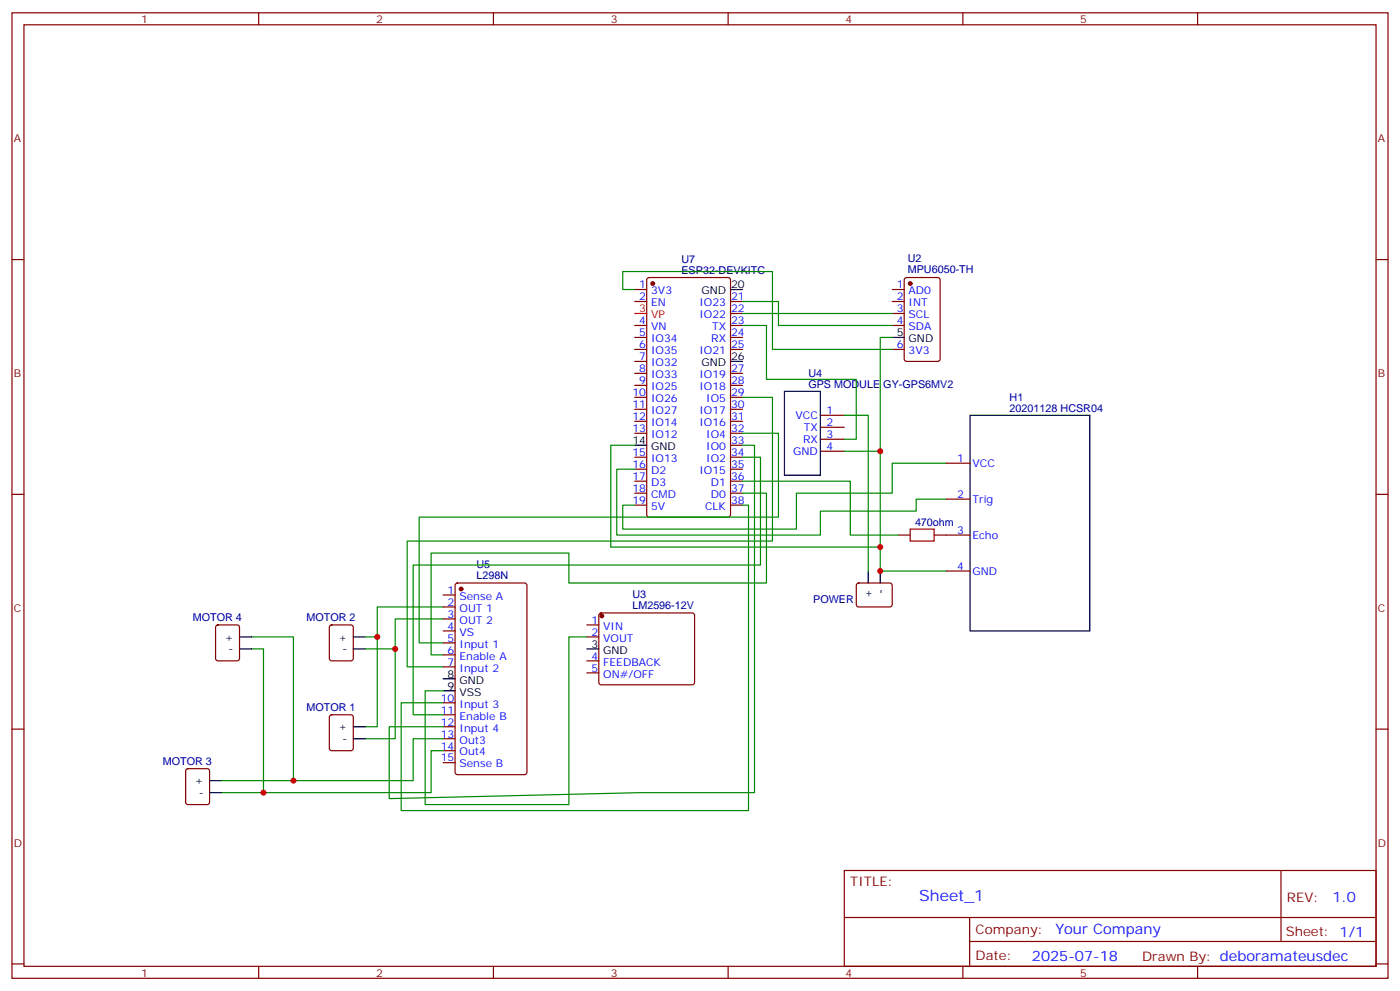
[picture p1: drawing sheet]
<svg xmlns="http://www.w3.org/2000/svg" width="412mm" height="292mm" viewBox="0 0 412 292" stroke-linecap="round" stroke-linejoin="round" font-family="sans-serif">
<g fill="none" stroke="#870000" stroke-width=".35">
<path d="M3.5 3.8h405.4v284.3h-405.4zM7.1 7.3h398.2v277.3h-398.2zM76.2 3.8v3.5M145.3 3.8v3.5M214.5 3.8v3.5M283.6 3.8v3.5M352.8 3.8v3.5M3.5 76.4h3.6M405.3 76.4h3.6M187 85.3h3.5M187 88.8h3.5M187 95.8h3.5"/>
<path d="M187 99.4h3.5M190.7 81.9l.5-.2h23.3l.6 .5 .1 69.4-.5 .6-23.5 .1-.6-.5-.1-69.4zM215.2 88.8h3.5M215.2 92.3h3.5M215.2 95.8h3.5M215.2 99.4h3.5M262.8 85.3h3.5M262.8 88.8h3.5M262.8 92.3h3.5M262.8 95.8h3.5M266.6 81.9l.5-.2h9.1l.7 .5v23.5l-.4 .7h-9.4l-.7-.4-.1-23.6zM187 102.9h3.5"/>
<path d="M187 106.4h3.5M187 110h3.5M187 113.5h3.5M187 117h3.5M215.2 102.9h3.5M215.2 110h3.5M215.2 113.5h3.5M215.2 117h3.5M262.8 102.9h3.5M187 120.5h3.5M187 124.1h3.5M187 127.6h3.5"/>
<path d="M187 134.7h3.5M187 138.2h3.5M215.2 120.5h3.5M215.2 124.1h3.5M215.2 127.6h3.5M215.2 134.7h3.5M215.2 138.2h3.5M215.2 131.1h3.5M241.7 122.3h7M241.7 125.8h7M241.7 129.4h7M241.7 132.9h7"/>
<path d="M278.7 136.4h7.1M3.5 145.6h3.6M187 141.7h3.5M187 145.2h3.5M187 148.8h3.5M215.2 141.7h3.5M215.2 145.2h3.5M215.2 148.8h3.5M264.6 157.6h3.5M275.2 157.6h10.6M278.7 147h7.1M405.3 145.6h3.6"/>
<path d="M130.5 175.2h3.6M130.5 178.8h3.6M134.3 171.9l.5-.2h19.7l.7 .4v55.3l-.4 .7h-20l-.7-.4v-55.3zM252.5 171.9l.4-.2 9.5 .1 .4 .6v5.9l-.7 .5-9.4-.1-.5-.7v-5.6zM278.7 168.2h7.1M63.7 184.3l.5-.3h5.6l.7 .5 .1 9.4-.5 .7h-5.9l-.6-.4-.1-9.5zM97.2 184.3l.5-.3h5.7l.6 .5 .1 9.4-.5 .7h-5.9l-.6-.4-.1-9.5zM130.5 182.3h3.6M130.5 185.8h3.6M130.5 189.3h3.6M130.5 192.9h3.6M130.5 196.4h3.6"/>
<path d="M172.9 184h3.5M172.9 187.6h3.5M172.9 194.6h3.5M172.9 198.2h3.5M176.6 180.7l.5-.2h26.8l.5 .2 .2 .5-.1 20.1-.6 .4-27.1-.1-.4-.6v-19.8zM3.5 214.7h3.6M97.2 210.7l.5-.2h5.7l.6 .4 .1 9.5-.5 .6-5.9 .1-.6-.5-.1-9.4zM130.5 207h3.6M130.5 210.5h3.6M130.5 214h3.6M130.5 217.6h3.6M405.3 214.7h3.6"/>
<path d="M54.9 226.6l.5-.2h5.6l.7 .4v9.5l-.4 .6-5.9 .1-.7-.5v-9.4zM130.5 221.1h3.6M130.5 224.6h3.6M248.7 256.4h156.6v28.2h-156.6zM377.3 256.4v20.9M248.7 270.2h156.5M285.6 277.3h119.6M285.6 270.2v14.1M3.5 283.9h3.6M76.2 284.6v3.5M145.3 284.6v3.5M214.5 284.6v3.5"/>
<path d="M283.6 284.6v3.5M352.8 284.6v3.5M405.3 283.9h3.6"/>
</g>
<g fill="#870000" stroke="#870000" stroke-width=".35">
<circle cx="268.1" cy="83.5" r=".53"/>
<circle cx="177.3" cy="181.4" r=".53"/>
<circle cx="135.8" cy="173.5" r=".53"/>
<circle cx="192.3" cy="83.5" r=".53"/>
</g>
<g fill="none" stroke="#000" stroke-width=".35">
<path d="M215.2 85.3h3.5M262.8 99.4h3.5M215.2 106.4h3.5M231.1 115.3h10.6v24.6h-10.6zM187 131.1h3.5M285.8 122.3h35.2v63.5h-35.2zM255.8 168.2v3.5M259.3 168.2v3.5M70.6 191.1h3.5M70.6 187.6h3.5M104.1 191.1h3.5M104.1 187.6h3.5"/>
<path d="M130.5 199.9h3.6M172.9 191.1h3.5M104.1 214h3.5M104.1 217.6h3.5M130.5 203.4h3.6M61.7 229.9h3.6M61.7 233.4h3.6"/>
</g>
<g fill="none" stroke="#008700" stroke-width=".35">
<path d="M187 85.3h-3.6v-5.3h44.1v22.9h35.3M218.7 88.8h10.6v7h33.5M218.7 95.8h7.1v15.9h26.4v17.7h-3.5M218.7 92.3h44.1M262.8 99.4h-3.5v33.5M218.7 117h8.8v42.3h-107.6v37.1h10.6M187 131.1h-7.1v30h79.4M187 138.2h-5.3v19.4h60v-7.1h28.2v-3.5h8.8M218.7 134.7h5.3v31.7h-102.3v44.1h8.8M218.7 127.6h10.6v24.7h-105.8v37h7M218.7 131.1h3.5v102.3h-33.5l-74 1.8v-21.2h15.8M248.7 132.9h10.6v35.3h19.4"/>
<path d="M248.7 122.3h7.1v45.9M278.7 136.4h-15.9v8.8h-28.2v10.6h-51.2v-7h3.6M218.7 141.7h31.8v15.9h14.1M218.7 145.2h7.1v26.5h-58.2v-8.8h-40.6v30h3.5M218.7 148.8h1.8v89.9h-102.3v-31.7h12.3M130.5 178.8h-19.4v8.8h-3.5M74.1 187.6h12.3v42.3h35.3v-12.3h8.8M74.1 191.1h3.5v42.3M111.1 187.6v26.4h-3.5M116.4 191.1v26.5h-8.8M130.5 182.3h-14.1v8.8h-8.8M172.9 187.6h-5.3v49.4h-42.4v-33.6h5.3"/>
<path d="M65.3 229.9h21.1M130.5 221.1h-3.5v12.3h-61.7"/>
</g>
<path d="M187 92.3h3.5" fill="none" stroke="#f00" stroke-width=".35"/>
<path d="M268.1 155.8h7.1v3.5h-7.1z" fill="none" stroke="#a10000" stroke-width=".35"/>
<g fill="#c00">
<circle cx="111.1" cy="187.6" r=".88"/>
<circle cx="77.6" cy="233.4" r=".88"/>
<circle cx="116.4" cy="191.1" r=".88"/>
<circle cx="259.3" cy="168.2" r=".88"/>
<circle cx="259.3" cy="132.9" r=".88"/>
<circle cx="259.3" cy="161.1" r=".88"/>
<circle cx="86.4" cy="229.9" r=".88"/>
</g>
<text font-size="4.6" fill="#00f" x="270.8" y="265.4">Sheet_1</text>
<g font-size="4.2" fill="#00f">
<text x="392.5" y="265.6">1.0</text>
<text x="310.9" y="275.2">Your Company</text>
<text x="304" y="283">2025-07-18</text>
</g>
<g font-size="3.9" fill="#800">
<text x="250.5" y="260.9">TITLE:</text>
<text x="379.1" y="265.6">REV:</text>
<text x="287.4" y="275.1">Company:</text>
<text x="378.7" y="275.8">Sheet: 1/1</text>
<text x="287.4" y="282.8">Date:</text>
<text x="336.4" y="282.9">Drawn By: deboramateusdec</text>
</g>
<g font-size="3.2" fill="#800">
<text x="41.6" y="6.8">1</text>
<text x="110.8" y="6.8">2</text>
<text x="179.9" y="6.8">3</text>
<text x="249.1" y="6.8">4</text>
<text x="318.2" y="6.8">5</text>
<text x="4.1" y="41.9">A</text>
<text x="405.9" y="41.9">A</text>
<text x="4.1" y="111">B</text>
<text x="405.9" y="111">B</text>
<text x="4.1" y="180.2">C</text>
<text x="405.9" y="180.2">C</text>
<text x="4.1" y="249.3">D</text>
<text x="405.9" y="249.3">D</text>
<text x="41.6" y="287.6">1</text>
<text x="110.8" y="287.6">2</text>
<text x="179.9" y="287.6">3</text>
<text x="249.1" y="287.6">4</text>
<text x="318.2" y="287.6">5</text>
</g>
<g font-size="3.2" fill="#000080">
<text x="200.7" y="77.4">U7</text>
<text x="267.4" y="77.3">U2</text>
<text x="200.7" y="80.6">ESP32-DEVKITC</text>
<text x="267.4" y="80.5">MPU6050-TH</text>
<text x="238.1" y="111">U4</text>
<text x="238.1" y="114.2">GPS MODULE GY-GPS6MV2</text>
<text x="297.4" y="118.1">H1</text>
<text x="297.4" y="121.2">20201128 HCSR04</text>
<text x="269.5" y="154.8">470ohm</text>
<text x="140.4" y="167.2">U5</text>
<text x="140.4" y="170.4">L298N</text>
<text x="186.3" y="179.2">LM2596-12V</text>
<text x="186.3" y="176.1">U3</text>
<text x="239.5" y="177.5">POWER</text>
<text x="56.8" y="183">MOTOR 4</text>
<text x="90.3" y="183">MOTOR 2</text>
<text x="90.3" y="209.4">MOTOR 1</text>
<text x="48" y="225.3">MOTOR 3</text>
</g>
<g font-size="3.2" fill="#00f">
<text x="188.3" y="84.9">1</text>
<text x="188.3" y="88.4">2</text>
<text x="191.8" y="86.7">3V3</text>
<text x="215.4" y="88.4">21</text>
<text x="264.2" y="84.9">1</text>
<text x="264.2" y="88.4">2</text>
<text x="267.7" y="86.7">AD0</text>
<text x="188.3" y="95.5">4</text>
<text x="191.8" y="90.2">EN</text>
<text x="206" y="90.2">IO23</text>
<text x="206" y="93.7">IO22</text>
<text x="215.4" y="92">22</text>
<text x="215.4" y="95.5">23</text>
<text x="264.2" y="92">3</text>
<text x="264.2" y="95.5">4</text>
<text x="267.7" y="90.2">INT</text>
<text x="267.7" y="93.7">SCL</text>
<text x="188.3" y="99">5</text>
<text x="191.8" y="97.3">VN</text>
<text x="191.8" y="100.8">IO34</text>
<text x="209.5" y="100.8">RX</text>
<text x="209.8" y="97.3">TX</text>
<text x="215.4" y="99">24</text>
<text x="267.7" y="97.3">SDA</text>
<text x="188.3" y="102.6">6</text>
<text x="188.3" y="106.1">7</text>
<text x="191.8" y="104.3">IO35</text>
<text x="191.8" y="107.8">IO32</text>
<text x="206" y="104.3">IO21</text>
<text x="215.4" y="102.6">25</text>
<text x="264.2" y="102.6">6</text>
<text x="267.7" y="104.3">3V3</text>
<text x="188.3" y="109.6">8</text>
<text x="188.3" y="113.1">9</text>
<text x="191.8" y="111.4">IO33</text>
<text x="206" y="111.4">IO19</text>
<text x="215.4" y="109.6">27</text>
<text x="215.4" y="113.1">28</text>
<text x="186.3" y="116.7">10</text>
<text x="191.8" y="114.9">IO25</text>
<text x="191.8" y="118.4">IO26</text>
<text x="206" y="114.9">IO18</text>
<text x="208" y="118.4">IO5</text>
<text x="215.4" y="116.7">29</text>
<text x="186.3" y="120.2">11</text>
<text x="186.3" y="123.7">12</text>
<text x="191.8" y="122">IO27</text>
<text x="191.8" y="125.5">IO14</text>
<text x="206" y="122">IO17</text>
<text x="206" y="125.5">IO16</text>
<text x="215.4" y="120.2">30</text>
<text x="215.4" y="123.7">31</text>
<text x="234.3" y="123.4">VCC</text>
<text x="243.4" y="122">1</text>
<text x="243.4" y="125.5">2</text>
<text x="186.3" y="127.2">13</text>
<text x="191.8" y="129">IO12</text>
<text x="208" y="129">IO4</text>
<text x="215.4" y="127.2">32</text>
<text x="215.4" y="130.8">33</text>
<text x="236.6" y="130.4">RX</text>
<text x="236.8" y="126.9">TX</text>
<text x="243.4" y="129">3</text>
<text x="186.3" y="134.3">15</text>
<text x="186.3" y="137.8">16</text>
<text x="191.8" y="136.1">IO13</text>
<text x="208" y="132.5">IO0</text>
<text x="208" y="136.1">IO2</text>
<text x="215.4" y="134.3">34</text>
<text x="215.4" y="137.8">35</text>
<text x="233.7" y="133.9">GND</text>
<text x="243.4" y="132.5">4</text>
<text x="282" y="136.1">1</text>
<text x="286.5" y="137.5">VCC</text>
<text x="186.3" y="141.4">17</text>
<text x="191.8" y="139.6">D2</text>
<text x="191.8" y="143.1">D3</text>
<text x="206" y="139.6">IO15</text>
<text x="209.4" y="143.1">D1</text>
<text x="215.4" y="141.4">36</text>
<text x="186.3" y="144.9">18</text>
<text x="186.3" y="148.4">19</text>
<text x="191.8" y="146.6">CMD</text>
<text x="209.4" y="146.6">D0</text>
<text x="215.4" y="144.9">37</text>
<text x="215.4" y="148.4">38</text>
<text x="282" y="146.6">2</text>
<text x="286.5" y="148.1">Trig</text>
<text x="191.8" y="150.2">5V</text>
<text x="207.7" y="150.2">CLK</text>
<text x="282" y="157.2">3</text>
<text x="286.5" y="158.6">Echo</text>
<text x="282" y="167.8">4</text>
<text x="286.5" y="169.2">GND</text>
<text x="131.9" y="174.9">1</text>
<text x="131.9" y="178.4">2</text>
<text x="135.4" y="176.6">Sense A</text>
<text x="131.9" y="181.9">3</text>
<text x="131.9" y="185.5">4</text>
<text x="135.4" y="180.2">OUT 1</text>
<text x="135.4" y="183.7">OUT 2</text>
<text x="174.2" y="183.7">1</text>
<text x="177.7" y="185.5">VIN</text>
<text x="131.9" y="189">5</text>
<text x="135.4" y="187.2">VS</text>
<text x="135.4" y="190.7">Input 1</text>
<text x="174.2" y="187.2">2</text>
<text x="177.7" y="189">VOUT</text>
<text x="131.9" y="192.5">6</text>
<text x="131.9" y="196">7</text>
<text x="135.4" y="194.3">Enable A</text>
<text x="135.4" y="197.8">Input 2</text>
<text x="174.2" y="194.3">4</text>
<text x="174.2" y="197.8">5</text>
<text x="177.7" y="196">FEEDBACK</text>
<text x="177.7" y="199.6">ON#/OFF</text>
<text x="129.8" y="206.6">10</text>
<text x="135.4" y="208.4">Input 3</text>
<text x="129.8" y="210.1">11</text>
<text x="129.8" y="213.7">12</text>
<text x="135.4" y="211.9">Enable B</text>
<text x="135.4" y="215.4">Input 4</text>
<text x="129.8" y="217.2">13</text>
<text x="129.8" y="220.7">14</text>
<text x="135.4" y="219">Out3</text>
<text x="129.8" y="224.3">15</text>
<text x="135.4" y="222.5">Out4</text>
<text x="135.4" y="226">Sense B</text>
</g>
<g font-size="3.2">
<text x="206.6" y="86.7">GND</text>
<text x="215.4" y="84.9">20</text>
<text x="264.2" y="99">5</text>
<text x="267.7" y="100.8">GND</text>
<text x="206.6" y="107.8">GND</text>
<text x="215.4" y="106.1">26</text>
<text x="186.3" y="130.8">14</text>
<text x="191.8" y="132.5">GND</text>
<text x="256.8" y="176.1" transform="rotate(-90 256.8 176.1)">+</text>
<text x="260.3" y="174.9" transform="rotate(-90 260.3 174.9)">-</text>
<text x="66.2" y="188.6">+</text>
<text x="99.7" y="188.6">+</text>
<text x="174.2" y="190.7">3</text>
<text x="67.3" y="192.2">-</text>
<text x="100.9" y="192.2">-</text>
<text x="177.7" y="192.5">GND</text>
<text x="131.9" y="199.6">8</text>
<text x="131.9" y="203.1">9</text>
<text x="135.4" y="201.3">GND</text>
<text x="135.4" y="204.9">VSS</text>
<text x="99.7" y="215.1">+</text>
<text x="100.9" y="218.6">-</text>
<text x="57.4" y="231">+</text>
<text x="58.5" y="234.5">-</text>
</g>
<g font-size="3.2" fill="#f00">
<text x="188.3" y="92">3</text>
<text x="191.8" y="93.7">VP</text>
</g>
</svg>
